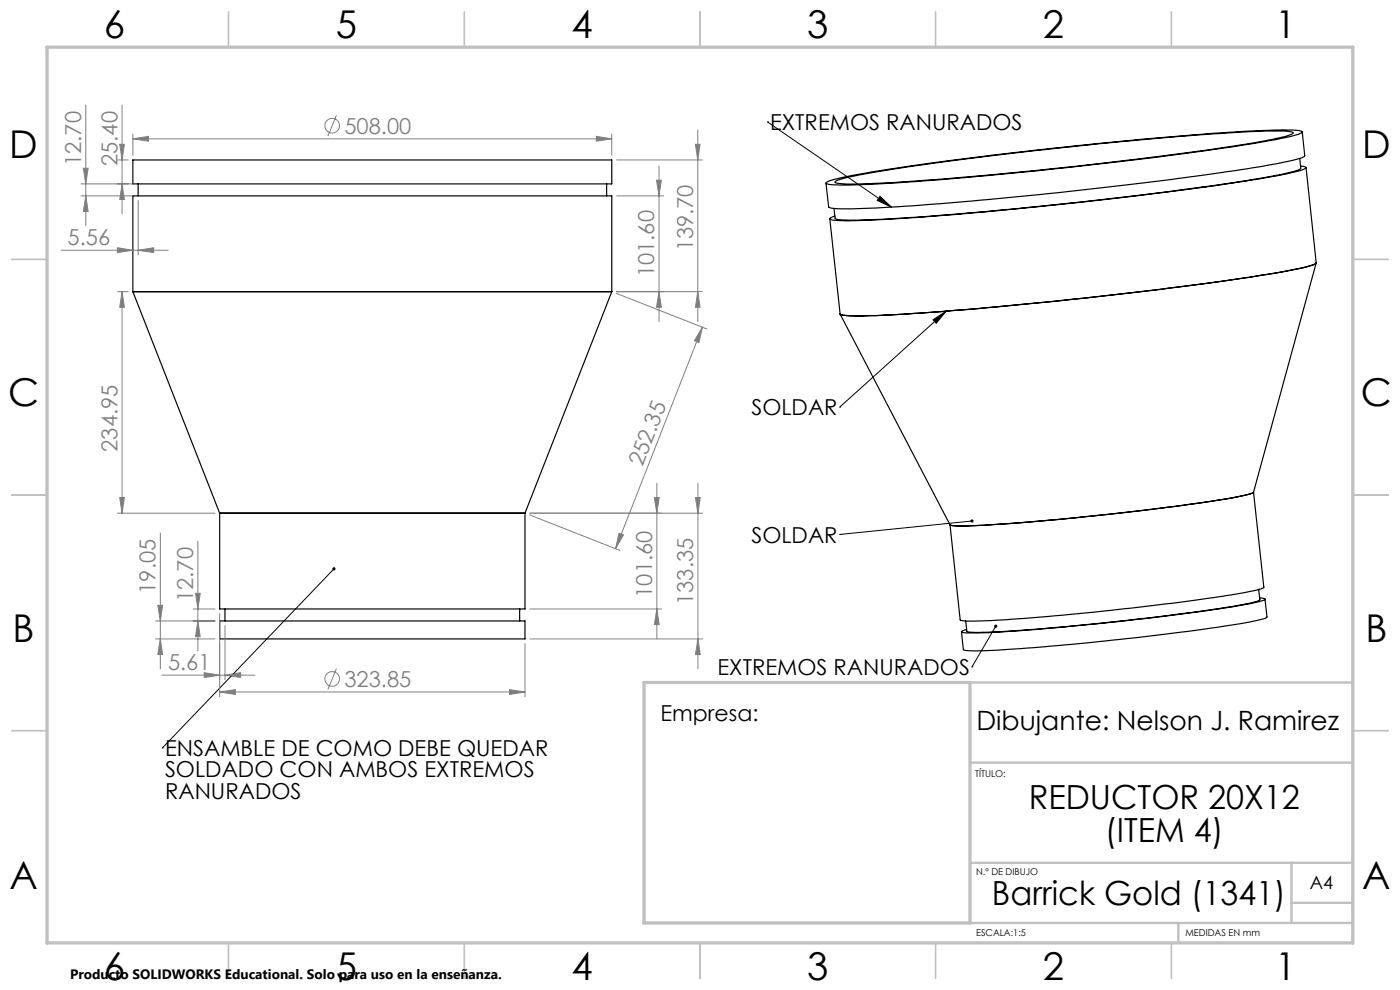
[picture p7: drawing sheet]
<svg xmlns="http://www.w3.org/2000/svg" width="297mm" height="210mm" viewBox="0 0 297 210" stroke-linecap="round" stroke-linejoin="round" font-family="sans-serif">
<g fill="none" stroke="#000" stroke-width=".25">
<path d="M28.2 33.9h101.6v5.1h-101.6zM29.3 39v2.5M128.7 39v2.5M175.3 38.7a50.8 50.8 0 0 1 10.5-2.4l12.4-1.8 17.3-2.2 16.8-1.8 19.4-1.8a198.2 198.2 0 0 1 23.4-1.1l1.1 .3a2.26 2.26 0 0 1-1.8 .9 345.7 345.7 0 0 1-33.9 5.1l-20.4 2.3-22.7 2.1a162.3 162.3 0 0 1-21.5 .8l-.6-.2zM177.2 38.5l.1-.1a73.8 73.8 0 0 1 13.5-2.7l11.6-1.7 17.5-2.1 18.2-1.9 15-1.3a163.2 163.2 0 0 1 20.5-.8l.8 .3a8.9 8.9 0 0 1-3.7 1.2 569.2 569.2 0 0 1-44.6 6.1l-14.5 1.5-14.7 1.2a164.3 164.3 0 0 1-18.6 .7l-1.1-.1zM275.7 33.6l.2 2.1a14 14 0 0 1-5.2 1.5 765.7 765.7 0 0 1-60 7.5l-13.2 1.2a156.3 156.3 0 0 1-19.8 .7l-.5-.3-.3-2.1M275.9 35.2l1.2 .4a4.3 4.3 0 0 1-2.7 .9 443.4 443.4 0 0 1-39.5 5.8l-14.9 1.6-19.4 1.7a198.2 198.2 0 0 1-23.4 1.1h-.7l-.5-.3 1.1-.6M276.3 28l.5 5a2.51 2.51 0 0 1-1.8 .8 346.8 346.8 0 0 1-33.9 5.2l-20.4 2.3-22.7 2a162.9 162.9 0 0 1-21.6 .9l-.6-.3-.6-5.1M277.1 35.6l2.1 20.1M176 46.4l2.2 20.2M279.2 55.7a3.2 3.2 0 0 1-2.1 .9 440.6 440.6 0 0 1-40 5.8l-13.1 1.5-24.4 2.2a163.2 163.2 0 0 1-20.2 .8l-1.2-.3M279.2 55.8l-13.3 48.6"/>
<path d="M28.2 61.9v-20.4h101.6v20.4M28.2 61.9h101.6M28.2 61.9l18.4 47M129.8 61.9l-18.4 47M178.2 66.6l23.3 44.7M46.6 108.9h64.8M46.6 108.9v20.3h64.8v-20.3M265.9 104.4v.1a49.2 49.2 0 0 1-10.1 2l-20.3 2.6-18.6 1.7a115.4 115.4 0 0 1-15.1 .7l-.3-.2M265.9 104.4l2.2 20.3a59.8 59.8 0 0 1-11.9 2.2l-16.3 2.1-20.2 2a115.7 115.7 0 0 1-15.6 .6l-.4-.1-2.2-20.2M265.9 104.4l-.1 .2a75.3 75.3 0 0 1-12.9 2.3l-15.2 1.9-20.1 2a116.3 116.3 0 0 1-15.7 .7l-.4-.2M46.6 131.7h64.8v3.8h-64.8zM47.7 129.2v2.5"/>
<path d="M110.2 129.2v2.5M267 125.1l.2 2.2a56 56 0 0 1-10.8 2.1l-17.4 2.2-17.2 1.7a122.7 122.7 0 0 1-16.4 .7l-.3-.1-.2-2.2M267.2 126.9l1.2 .1-.2 .2a95.1 95.1 0 0 1-15.4 2.8l-15.6 1.9-15.9 1.5a109.6 109.6 0 0 1-17.1 .8l-.2-.2 .2-.2 .8-.3M268.4 127.1l.4 3.8a13.8 13.8 0 0 1-5 1.3l-11.9 1.7-11.3 1.4-20.2 2a115.7 115.7 0 0 1-15.6 .7l-.4-.2-.4-3.8"/>
</g>
<g fill="none" stroke="#808080" stroke-width=".21">
<path d="M17.2 39h11.1M17.7 35.7h1l-.5 3.3zM18.2 22.3v25.6M24.9 33.9h2.3M25.4 30.6h1l-.5 3.3zM25.9 39l.5 3.3h-1zM25.9 22.3v23.1M28.2 29.4l3.3-.5v1zM28.2 28.4v4.5M28.2 29.4h101.6M71.4 24.4l-1.8 4.5M126.5 28.9l3.3 .5-3.3 .5z"/>
<path d="M129.8 28.4v4.5M130.8 33.9h18.2M139.3 38.2h1l-.5 3.3zM139.8 35.2v33M147.5 30.6h1l-.5 3.3zM148 27.6v40.6M13 53.1h22.7M17.2 41.5h11.1M18.2 41.5l.5 3.4h-1zM24.9 52.6l3.3 .5-3.3 .5zM29.3 53.1l3.3-.5v1zM29.3 42.5v11.6"/>
<path d="M130.8 41.5h10M24.9 61.9h2.3M25.9 61.9l.5 3.3h-1zM25.9 61.9v47M130.7 62.2l19.2 7.6M130.8 61.9h18.2M139.8 61.9l.5 3.3h-1zM148 61.9l.5 3.3h-1zM149 69.4l-.7 3.3-1-.4zM149 69.4l-18.4 47M24.9 108.9h20.7M25.4 105.5h1l-.5 3.4z"/>
<path d="M34 113.1v28.8M42 114.8v23.3M112.3 109.2l19.2 7.6M112.4 108.9h36.6M131.3 113.1l1 .4-1.7 2.9zM138.8 105.5h1l-.5 3.4zM139.3 102.5v33M147.5 105.5h1.1l-.5 3.4zM148.1 102.5v39.4M33 135.5h12.6M33 131.7h12.6M33.5 128.4h1l-.5 3.3z"/>
<path d="M34 135.5l.5 3.3h-1zM41 129.2h4.6M41.5 125.9h1l-.5 3.3zM42 131.7l.5 3.3h-1zM46.6 130.2v17.6M47.7 132.7v11.5M111.4 136.5v11.3M112.4 129.2h27.9M112.4 135.5h36.6M139.3 129.2l.5 3.3h-1zM148.1 135.5l.5 3.3h-1.1zM34.3 143.2h19.8"/>
<path d="M43.3 142.7l3.3 .5-3.3 .5zM46.6 146.8l3.3-.5v1zM46.6 146.8h64.8M47.7 143.2l3.3-.5v1zM71.4 141.8l-1.8 4.5M108.1 146.3l3.3 .5-3.3 .5z"/>
<circle cx="70.5" cy="26.7" r="1.55"/>
<circle cx="70.5" cy="144" r="1.55"/>
</g>
<path d="M162.8 25.9h.1M162.8 25.9l26.3 18M186.7 41.7l2.4 2.2-3-1.4zM197.9 67.8l2.8-1.8-2.1 2.6zM200.7 66l-22.5 20.4M178.2 86.4h.1M178.2 113.4h.1M206.2 110.5l-28 2.9M70.8 120.7l-36.3 37.9M211.2 132.8l-5 8.7M34.5 158.6h.1M206.2 141.5h.1" fill="none" stroke="#000" stroke-width=".21"/>
<g fill="none" stroke="#c0c0c0" stroke-width=".35">
<path d="M48.5 2.5v7.5M98.5 2.5v7.5M148.5 2.5v7.5M198.5 2.5v7.5M248.5 2.5v7.5M2.5 55h7.5M287 55h7.5M2.5 105h7.5M287 105h7.5M2.5 155h7.5M287 155h7.5M48.5 200v7.5"/>
<path d="M98.5 200v7.5M148.5 200v7.5M198.5 200v7.5M248.5 200v7.5"/>
</g>
<path d="M205.8 144.8h81.2M205.8 161.8h81.2M205.8 195.8h81.2M205.8 183h81.2M250 195.8v4.2M274 183v12.8M274 191.5h13" fill="none" stroke="#c0c0c0" stroke-width=".5"/>
<path d="M10 10h277v190h-277zM136.6 144.8h69.2v51h-69.2z" fill="none" stroke="#c0c0c0" stroke-width=".7"/>
<g fill="#000">
<path d="M70.6 120.5l.4-.1-.2 .3 .3-.3a.34 .34 0 0 1 0 .5 .34 .34 0 0 1-.5 0 .34 .34 0 0 1 0-.4z"/>
<path d="M186.7 41.7l2.4 2.2-3-1.4zM211 132.6a.35 .35 0 0 0 0 .5 .35 .35 0 0 0 .5-.1 .35 .35 0 0 0-.1-.5l-.2 .3 .2-.3zM197.9 67.8l2.8-1.8-2.1 2.6zM206 110.3a.33 .33 0 0 0 .1 .5 .33 .33 0 0 0 .4-.3h-.3h.3a.32 .32 0 0 0-.2-.3 .32 .32 0 0 0-.3 .1z"/>
</g>
<g fill="#808080">
<path d="M126.5 28.9l3.3 .5-3.3 .5zM28.2 29.4l3.3-.5v1zM29.3 53.1l3.3-.5v1zM24.9 52.6l3.3 .5-3.3 .5zM108.1 146.3l3.3 .5-3.3 .5zM46.6 146.8l3.3-.5v1z"/>
<path d="M43.3 142.7l3.3 .5-3.3 .5zM47.7 143.2l3.3-.5v1z"/>
<path d="M131.3 113.1l1 .4-1.7 2.9zM149 69.4l-.7 3.3-1-.4z"/>
<path d="M148 61.9l.5 3.3h-1zM147.5 30.6h1l-.5 3.3zM139.8 61.9l.5 3.3h-1zM139.3 38.2h1l-.5 3.3zM139.3 129.2l.5 3.3h-1zM138.8 105.5h1l-.5 3.4z"/>
<path d="M17.7 35.7h1l-.5 3.3zM18.2 41.5l.5 3.4h-1zM25.4 30.6h1l-.5 3.3zM25.9 39l.5 3.3h-1zM25.9 61.9l.5 3.3h-1zM25.4 105.5h1l-.5 3.4zM147.5 105.5h1.1l-.5 3.4zM148.1 135.5l.5 3.3h-1.1zM41.5 125.9h1l-.5 3.3zM42 131.7l.5 3.3h-1zM33.5 128.4h1l-.5 3.3zM34 135.5l.5 3.3h-1z"/>
</g>
<g font-size="8.1">
<text x="22" y="8">6</text>
<text x="71.2" y="8">5</text>
<text x="121.2" y="8">4</text>
<text x="171.2" y="8">3</text>
<text x="221.2" y="8">2</text>
<text x="270.5" y="8">1</text>
<text x="2" y="33.6">D</text>
<text x="289" y="33.6">D</text>
<text x="1.7" y="86.1">C</text>
<text x="288.7" y="86.1">C</text>
<text x="2.7" y="136.1">B</text>
<text x="289.7" y="136.1">B</text>
<text x="2" y="188.6">A</text>
<text x="289" y="188.6">A</text>
<text x="22" y="208">6</text>
<text x="71.2" y="208">5</text>
<text x="121.2" y="208">4</text>
<text x="171.2" y="208">3</text>
<text x="221.2" y="208">2</text>
<text x="270.5" y="208">1</text>
</g>
<g font-size="7.1">
<text x="218.2" y="171.5">REDUCTOR 20X12</text>
<text x="234.4" y="178.6">(ITEM 4)</text>
<text x="210.4" y="192">Barrick Gold (1341)</text>
</g>
<text font-size="5.6" x="207.2" y="155">Dibujante: Nelson J. Ramirez</text>
<g font-size="4.7" fill="#808080">
<text x="73.1" y="28.4">508.00</text>
<text x="17.2" y="35.2" transform="rotate(-90 17.2 35.2)">12.70</text>
<text x="24.9" y="35.2" transform="rotate(-90 24.9 35.2)">25.40</text>
<text x="14.3" y="52">5.56</text>
<text x="147" y="53.3" transform="rotate(-90 147 53.3)">139.70</text>
<text x="138.8" y="58.8" transform="rotate(-90 138.8 58.8)">101.60</text>
<text x="24.9" y="95.8" transform="rotate(-90 24.9 95.8)">234.95</text>
<text x="136.3" y="99.1" transform="rotate(-69 136.3 99.1)">252.35</text>
<text x="33" y="126" transform="rotate(-90 33 126)">19.05</text>
<text x="41" y="127.7" transform="rotate(-90 41 127.7)">12.70</text>
<text x="138.3" y="126.8" transform="rotate(-90 138.3 126.8)">101.60</text>
<text x="147.1" y="128.3" transform="rotate(-90 147.1 128.3)">133.35</text>
<text x="35.6" y="142.2">5.61</text>
<text x="73.1" y="145.7">323.85</text>
</g>
<g font-size="4.7">
<text x="163.4" y="27.6">EXTREMOS RANURADOS</text>
<text x="159.4" y="88.1">SOLDAR</text>
<text x="159.4" y="115.1">SOLDAR</text>
<text x="152.2" y="143.2">EXTREMOS RANURADOS</text>
<text x="140.1" y="153">Empresa:</text>
<text x="35" y="160.3">ENSAMBLE DE COMO DEBE QUEDAR</text>
<text x="35" y="164.9">SOLDADO CON AMBOS EXTREMOS</text>
<text x="35" y="169.4">RANURADOS</text>
</g>
<text font-size="3.9" x="277.9" y="188.5">A4</text>
<text font-size="2.9" x="14.9" y="207.6">Producto SOLIDWORKS Educational. Solo para uso en la enseñanza.</text>
<g font-size="2">
<text x="206.9" y="164.9">TÍTULO:</text>
<text x="207.1" y="185.5">N.º DE DIBUJO</text>
<text x="207.1" y="198.6">ESCALA:1:5</text>
<text x="251.5" y="198.6">MEDIDAS EN mm</text>
</g>
</svg>
